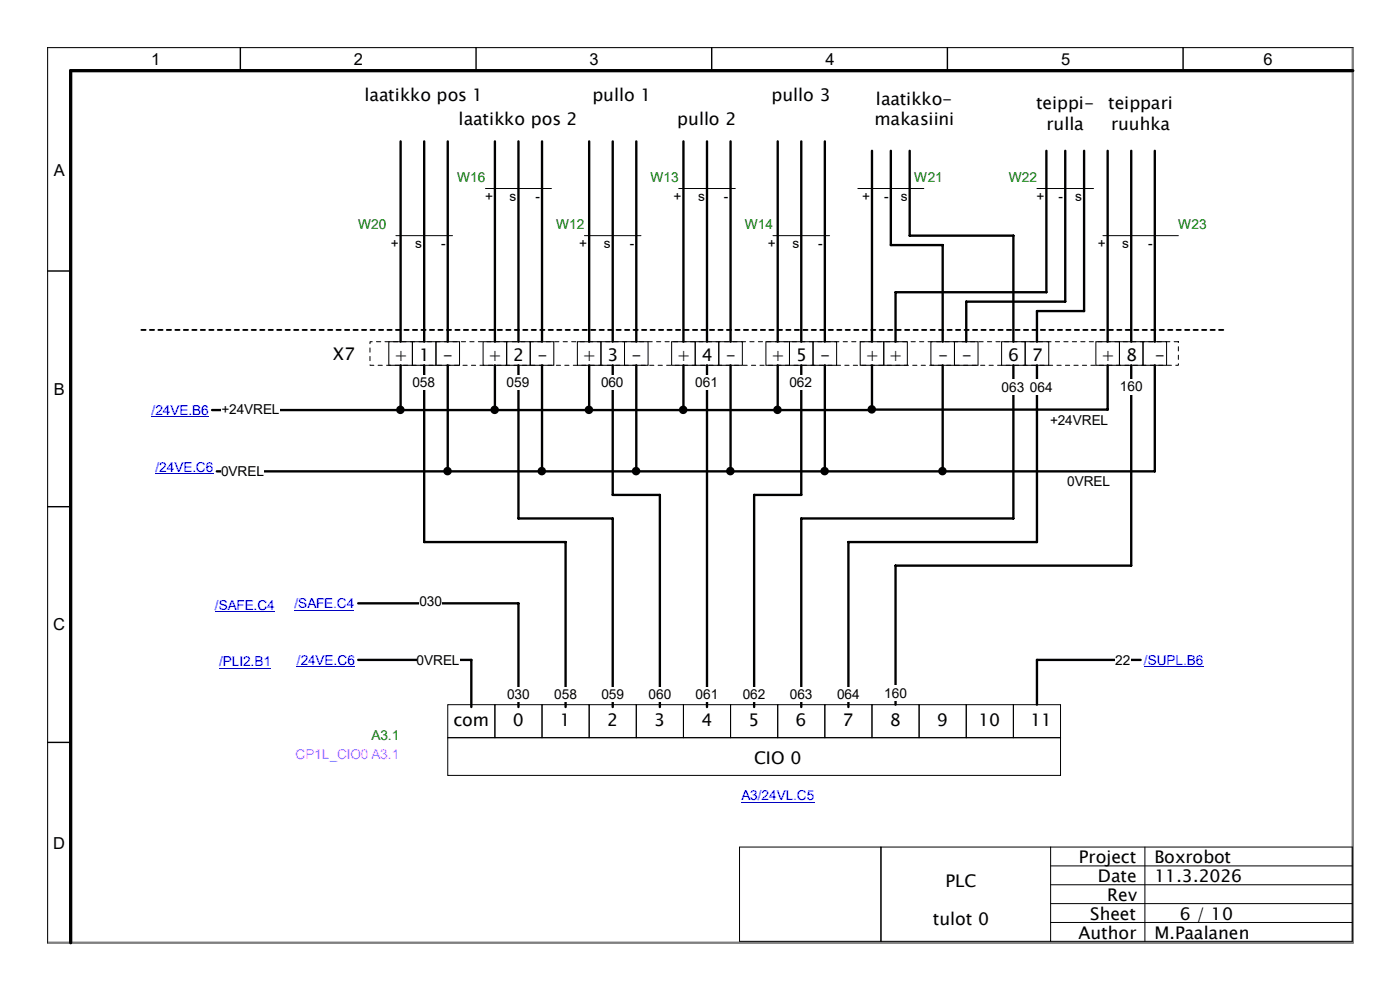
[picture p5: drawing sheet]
<svg xmlns="http://www.w3.org/2000/svg" width="297mm" height="210mm" viewBox="0 0 297 210" stroke-linecap="round" stroke-linejoin="round" font-family="sans-serif">
<g fill="none" stroke="#000" stroke-width=".21">
<path d="M82.5 72.5h5v5h-5zM87.5 72.5h5v5h-5zM92.5 72.5h5v5h-5zM102.5 72.5h5v5h-5zM107.5 72.5h5v5h-5zM112.5 72.5h5v5h-5zM122.5 72.5h5v5h-5zM127.5 72.5h5v5h-5zM132.5 72.5h5v5h-5zM142.5 72.5h5v5h-5zM147.5 72.5h5v5h-5zM152.5 72.5h5v5h-5z"/>
<path d="M162.5 72.5h5v5h-5zM167.5 72.5h5v5h-5zM172.5 72.5h5v5h-5zM95 156.5h130v8h-130zM95 149.5h10v7h-10zM105 149.5h10v7h-10zM115 149.5h10v7h-10zM125 149.5h10v7h-10zM135 149.5h10v7h-10zM145 149.5h10v7h-10zM155 149.5h10v7h-10zM165 149.5h10v7h-10z"/>
<path d="M175 149.5h10v7h-10zM185 149.5h10v7h-10zM195 149.5h10v7h-10zM205 149.5h10v7h-10zM215 149.5h10v7h-10z"/>
</g>
<path d="M90 77.5v37.5h30v35M185 77.5v9.5h-140" fill="none" stroke="#000" stroke-width=".5"/>
<g fill="#fff">
<path d="M87.5 79.5h4.8v3.2h-4.8z"/>
<path d="M117.6 145.7h4.8v3.2h-4.8z"/>
</g>
<path d="M110 77.5v32.5h20v40" fill="none" stroke="#000" stroke-width=".5"/>
<g fill="#fff">
<path d="M107.5 79.5h4.8v3.2h-4.8z"/>
<path d="M127.6 145.7h4.8v3.2h-4.8z"/>
</g>
<path d="M130 77.5v27.5h10v45" fill="none" stroke="#000" stroke-width=".5"/>
<g fill="#fff">
<path d="M127.5 79.5h4.8v3.2h-4.8z"/>
<path d="M137.6 145.7h4.8v3.2h-4.8z"/>
</g>
<path d="M150 77.5v72.5" fill="none" stroke="#000" stroke-width=".5"/>
<g fill="#fff">
<path d="M147.5 79.5h4.8v3.2h-4.8z"/>
<path d="M147.6 145.7h4.8v3.2h-4.8z"/>
</g>
<path d="M170 77.5v27.5h-10v45" fill="none" stroke="#000" stroke-width=".5"/>
<g fill="#fff">
<path d="M167.5 79.5h4.8v3.2h-4.8z"/>
<path d="M157.6 145.7h4.8v3.2h-4.8z"/>
</g>
<path d="M215 77.5v32.5h-45v40" fill="none" stroke="#000" stroke-width=".5"/>
<g fill="#fff">
<path d="M212.5 80.5h4.8v3.2h-4.8z"/>
<path d="M167.6 145.7h4.8v3.2h-4.8z"/>
</g>
<path d="M76 140h24v10" fill="none" stroke="#000" stroke-width=".5"/>
<path d="M88.4 138.4h9.1v3.2h-9.1z" fill="#fff"/>
<path d="M76 128h34v22" fill="none" stroke="#000" stroke-width=".5"/>
<g fill="#fff">
<path d="M107.6 145.7h4.8v3.2h-4.8z"/>
<path d="M89 126h4.8v3.2h-4.8z"/>
</g>
<path d="M85 77.5v9.5M95 77.5v22.5M105 77.5v9.5M115 77.5v22.5M125 77.5v9.5M135 77.5v22.5M145 77.5v9.5M155 77.5v22.5M165 77.5v9.5M175 77.5v22.5M220 77.5v37.5h-40v35" fill="none" stroke="#000" stroke-width=".5"/>
<g fill="#000" stroke="#000" stroke-width=".5">
<circle cx="84.9" cy="86.9" r=".65"/>
<circle cx="94.9" cy="99.9" r=".65"/>
<circle cx="104.9" cy="86.9" r=".65"/>
<circle cx="114.9" cy="99.9" r=".65"/>
<circle cx="124.9" cy="86.9" r=".65"/>
<circle cx="134.9" cy="99.9" r=".65"/>
<circle cx="144.9" cy="86.9" r=".65"/>
<circle cx="154.9" cy="99.9" r=".65"/>
<circle cx="164.9" cy="86.9" r=".65"/>
<circle cx="174.9" cy="99.9" r=".65"/>
</g>
<path d="M78.5 72.5h171.5v5h-171.5z" fill="none" stroke="#000" stroke-width=".21" stroke-dasharray=".9 .9"/>
<g fill="#fff">
<path d="M177.6 145.7h4.8v3.2h-4.8z"/>
<path d="M218.5 80.5h4.8v3.2h-4.8z"/>
</g>
<g fill="none" stroke="#000" stroke-width=".5">
<path d="M85 30v42.5M90 30v42.5M95 30v42.5M105 30v42.5M110 30v42.5M115 30v42.5M125 30v42.5M130 30v42.5M135 30v42.5M145 30v42.5M150 30v42.5M155 30v42.5"/>
<path d="M165 30v42.5M170 30v42.5M175 30v42.5M185 32v40.5M189 32v20h11v20.5M193 32v18h22v22.5M222 32v30h-32v10.5M226 32v32h-21v8.5M230 32v34h-10v6.5M200 77.5v22.5h-154M240 77.5v42.5h-50v29.5"/>
</g>
<g fill="none" stroke="#000" stroke-width=".21">
<path d="M103 40h14M144 40h12M182 40h14M220 40h12M84 50h12M124 50h12M164 50h12M182.5 72.5h5v5h-5zM187.5 72.5h5v5h-5zM197.5 72.5h5v5h-5zM202.5 72.5h5v5h-5zM212.5 72.5h5v5h-5z"/>
<path d="M217.5 72.5h5v5h-5zM232.5 72.5h5v5h-5zM237.5 72.5h5v5h-5zM242.5 72.5h5v5h-5z"/>
</g>
<path d="M30 70h230" fill="none" stroke="#000" stroke-width=".4" stroke-dasharray=".9 .9"/>
<g fill="#fff">
<path d="M237.6 80.4h4.8v3.2h-4.8z"/>
<path d="M187.6 145.4h4.8v3.2h-4.8z"/>
</g>
<path d="M235 32v40.5M240 32v40.5M245 32v40.5M245 77.5v22.5h-45" fill="none" stroke="#000" stroke-width=".5"/>
<path d="M234 50h16" fill="none" stroke="#000" stroke-width=".21"/>
<circle cx="199.9" cy="99.9" r=".65" fill="#000" stroke="#000" stroke-width=".5"/>
<g fill="#fff">
<path d="M46.9 98.4h9.1v3.2h-9.1z"/>
<path d="M226.4 100.5h9.1v3.2h-9.1z"/>
</g>
<path d="M235 77.5v9.4h-50" fill="none" stroke="#000" stroke-width=".5"/>
<circle cx="184.9" cy="86.8" r=".65" fill="#000" stroke="#000" stroke-width=".5"/>
<g fill="#fff">
<path d="M47 85.3h12.3v3.2h-12.3z"/>
<path d="M222.8 87.5h12.3v3.2h-12.3z"/>
<path d="M157.3 167.2h15.5v3.2h-15.5z"/>
</g>
<path d="M157.3 170.2h15.5" fill="none" stroke="#00f" stroke-width=".21"/>
<path d="M32.2 85.4h12.1v3.2h-12.1z" fill="#fff"/>
<path d="M32.2 88.4h12.1" fill="none" stroke="#00f" stroke-width=".21"/>
<path d="M46.5 138.7h11v3.2h-11z" fill="#fff"/>
<path d="M46.5 141.7h11" fill="none" stroke="#00f" stroke-width=".21"/>
<path d="M63 138.4h12.3v3.2h-12.3z" fill="#fff"/>
<path d="M63 141.4h12.3" fill="none" stroke="#00f" stroke-width=".21"/>
<path d="M45.6 126.7h12.7v3.3h-12.7z" fill="#fff"/>
<path d="M45.6 129.7h12.7" fill="none" stroke="#00f" stroke-width=".21"/>
<path d="M62.5 126.4h12.7v3.3h-12.7z" fill="#fff"/>
<path d="M62.5 129.4h12.7" fill="none" stroke="#00f" stroke-width=".21"/>
<path d="M33 97.4h12.3v3.3h-12.3z" fill="#fff"/>
<path d="M33 100.4h12.3" fill="none" stroke="#00f" stroke-width=".21"/>
<path d="M242 140h-22v9.5" fill="none" stroke="#000" stroke-width=".5"/>
<g fill="#fff">
<path d="M236.6 138.4h3.2v3.2h-3.2z"/>
<path d="M242.7 138.4h12.6v3.2h-12.6z"/>
</g>
<path d="M242.7 141.4h12.6" fill="none" stroke="#00f" stroke-width=".21"/>
<path d="M10 10h277v190h-277z" fill="none" stroke="#7f7f7f" stroke-width=".5"/>
<path d="M51 10v5M101 10v5M151 10v5M201 10v5M251 10v5M287 10h-277v190M10 57.5h5M10 107.5h5M10 157.5h5" fill="none" stroke="#000" stroke-width=".3"/>
<path d="M287 15h-272v185" fill="none" stroke="#000" stroke-width=".7"/>
<path d="M156.9 179.7h30v20h-30zM186.9 179.7h36v20h-36zM222.9 179.7h64v20h-64M242.9 179.7v20M222.9 183.7h64M222.9 187.7h64M222.9 191.7h64M222.9 195.7h64" fill="none" stroke="#000" stroke-width=".21"/>
<g font-size="3.7">
<text x="77.3" y="21.5">laatikko pos 1</text>
<text x="125.7" y="21.5">pullo 1</text>
<text x="163.7" y="21.5">pullo 3</text>
<text x="185.8" y="22.2">laatikko-</text>
<text x="219.8" y="23.2">teippi-</text>
<text x="235.1" y="23.2">teippari</text>
<text x="97.3" y="26.5">laatikko pos 2</text>
<text x="143.7" y="26.5">pullo 2</text>
<text x="185.5" y="26.6">makasiini</text>
<text x="222" y="27.6">rulla</text>
<text x="235.7" y="27.6">ruuhka</text>
<text x="70.7" y="76.5">X7</text>
<text x="83.6" y="76.6">+ 1</text>
<text x="94" y="76.6">-</text>
<text x="103.6" y="76.6">+ 2</text>
<text x="114" y="76.6">-</text>
<text x="123.6" y="76.6">+ 3</text>
<text x="134" y="76.6">-</text>
<text x="143.6" y="76.6">+ 4</text>
<text x="154" y="76.6">-</text>
<text x="163.6" y="76.6">+</text>
<text x="168.9" y="76.6">5</text>
<text x="174" y="76.6">-</text>
<text x="183.6" y="76.6">+ +</text>
<text x="199" y="76.6">-</text>
<text x="204" y="76.6">-</text>
<text x="213.9" y="76.6">6</text>
<text x="218.9" y="76.6">7</text>
<text x="233.6" y="76.6">+</text>
<text x="238.9" y="76.6">8</text>
<text x="245" y="76.6">-</text>
<text x="96.2" y="154">com</text>
<text x="108.8" y="154">0</text>
<text x="118.8" y="154">1</text>
<text x="128.8" y="154">2</text>
<text x="138.8" y="154">3</text>
<text x="148.8" y="154">4</text>
<text x="158.8" y="154">5</text>
<text x="168.8" y="154">6</text>
<text x="178.8" y="154">7</text>
<text x="188.8" y="154">8</text>
<text x="198.8" y="154">9</text>
<text x="207.6" y="154">10</text>
<text x="218.6" y="154">11</text>
<text x="160" y="162">CIO 0</text>
<text x="228.9" y="183.2">Project</text>
<text x="244.9" y="183.2">Boxrobot</text>
<text x="200.6" y="188.2">PLC</text>
<text x="232.9" y="187.2">Date</text>
<text x="234.9" y="191.2">Rev</text>
<text x="244.9" y="187.2">11.3.2026</text>
<text x="197.9" y="196.2">tulot 0</text>
<text x="231.3" y="195.2">Sheet</text>
<text x="250.3" y="195.2">6 / 10</text>
<text x="228.8" y="199.2">Author</text>
<text x="244.9" y="199.2">M.Paalanen</text>
</g>
<g font-size="3.5">
<text x="32.1" y="13.7">1</text>
<text x="75.1" y="13.7">2</text>
<text x="125.1" y="13.7">3</text>
<text x="175.1" y="13.7">4</text>
<text x="225.1" y="13.7">5</text>
<text x="268.1" y="13.7">6</text>
<text x="11.4" y="37.4">A</text>
<text x="11.4" y="83.7">B</text>
<text x="11.3" y="133.7">C</text>
<text x="11.3" y="180">D</text>
</g>
<g font-size="2.9" fill="#008000">
<text x="97" y="38.6">W16</text>
<text x="138" y="38.6">W13</text>
<text x="194" y="38.6">W21</text>
<text x="214" y="38.6">W22</text>
<text x="76" y="48.6">W20</text>
<text x="118" y="48.6">W12</text>
<text x="158" y="48.6">W14</text>
<text x="250" y="48.6">W23</text>
<text x="78.8" y="157">A3.1</text>
</g>
<g font-size="2.9">
<text x="102.9" y="42.7">+</text>
<text x="108.1" y="42.7">s</text>
<text x="113.6" y="42.7">-</text>
<text x="142.9" y="42.7">+</text>
<text x="148.1" y="42.7">s</text>
<text x="153.6" y="42.7">-</text>
<text x="182.9" y="42.7">+</text>
<text x="187.6" y="42.7">-</text>
<text x="191.1" y="42.7">s</text>
<text x="219.9" y="42.7">+</text>
<text x="224.6" y="42.7">-</text>
<text x="228.1" y="42.7">s</text>
<text x="82.9" y="52.7">+</text>
<text x="88.1" y="52.7">s</text>
<text x="93.6" y="52.7">-</text>
<text x="122.9" y="52.7">+</text>
<text x="128.1" y="52.7">s</text>
<text x="133.6" y="52.7">-</text>
<text x="162.9" y="52.7">+</text>
<text x="168.1" y="52.7">s</text>
<text x="173.6" y="52.7">-</text>
<text x="232.9" y="52.7">+</text>
<text x="238.1" y="52.7">s</text>
<text x="243.6" y="52.7">-</text>
<text x="87.5" y="82.1">058</text>
<text x="107.5" y="82.1">059</text>
<text x="127.5" y="82.1">060</text>
<text x="147.5" y="82.1">061</text>
<text x="167.5" y="82.1">062</text>
<text x="212.5" y="83.1">063</text>
<text x="218.5" y="83.1">064</text>
<text x="237.6" y="83">160</text>
<text x="47" y="87.9">+24VREL</text>
<text x="222.8" y="90.1">+24VREL</text>
<text x="46.9" y="101">0VREL</text>
<text x="226.4" y="103.1">0VREL</text>
<text x="89" y="128.6">030</text>
<text x="88.4" y="141">0VREL</text>
<text x="236.6" y="141">22</text>
<text x="107.6" y="148.3">030</text>
<text x="117.6" y="148.3">058</text>
<text x="127.6" y="148.3">059</text>
<text x="137.6" y="148.3">060</text>
<text x="147.6" y="148.3">061</text>
<text x="157.6" y="148.3">062</text>
<text x="167.6" y="148.3">063</text>
<text x="177.6" y="148.3">064</text>
<text x="187.6" y="148">160</text>
</g>
<g font-size="2.9" fill="#00f">
<text x="32.2" y="88">/24VE.B6</text>
<text x="33" y="100">/24VE.C6</text>
<text x="45.6" y="129.3">/SAFE.C4</text>
<text x="62.5" y="129">/SAFE.C4</text>
<text x="46.5" y="141.3">/PLI2.B1</text>
<text x="63" y="141">/24VE.C6</text>
<text x="242.7" y="141">/SUPL.B6</text>
<text x="157.3" y="169.8">A3/24VL.C5</text>
</g>
<text font-size="2.9" fill="#f0f" x="62.7" y="161">CP1L_CIO0 A3.1</text>
</svg>
